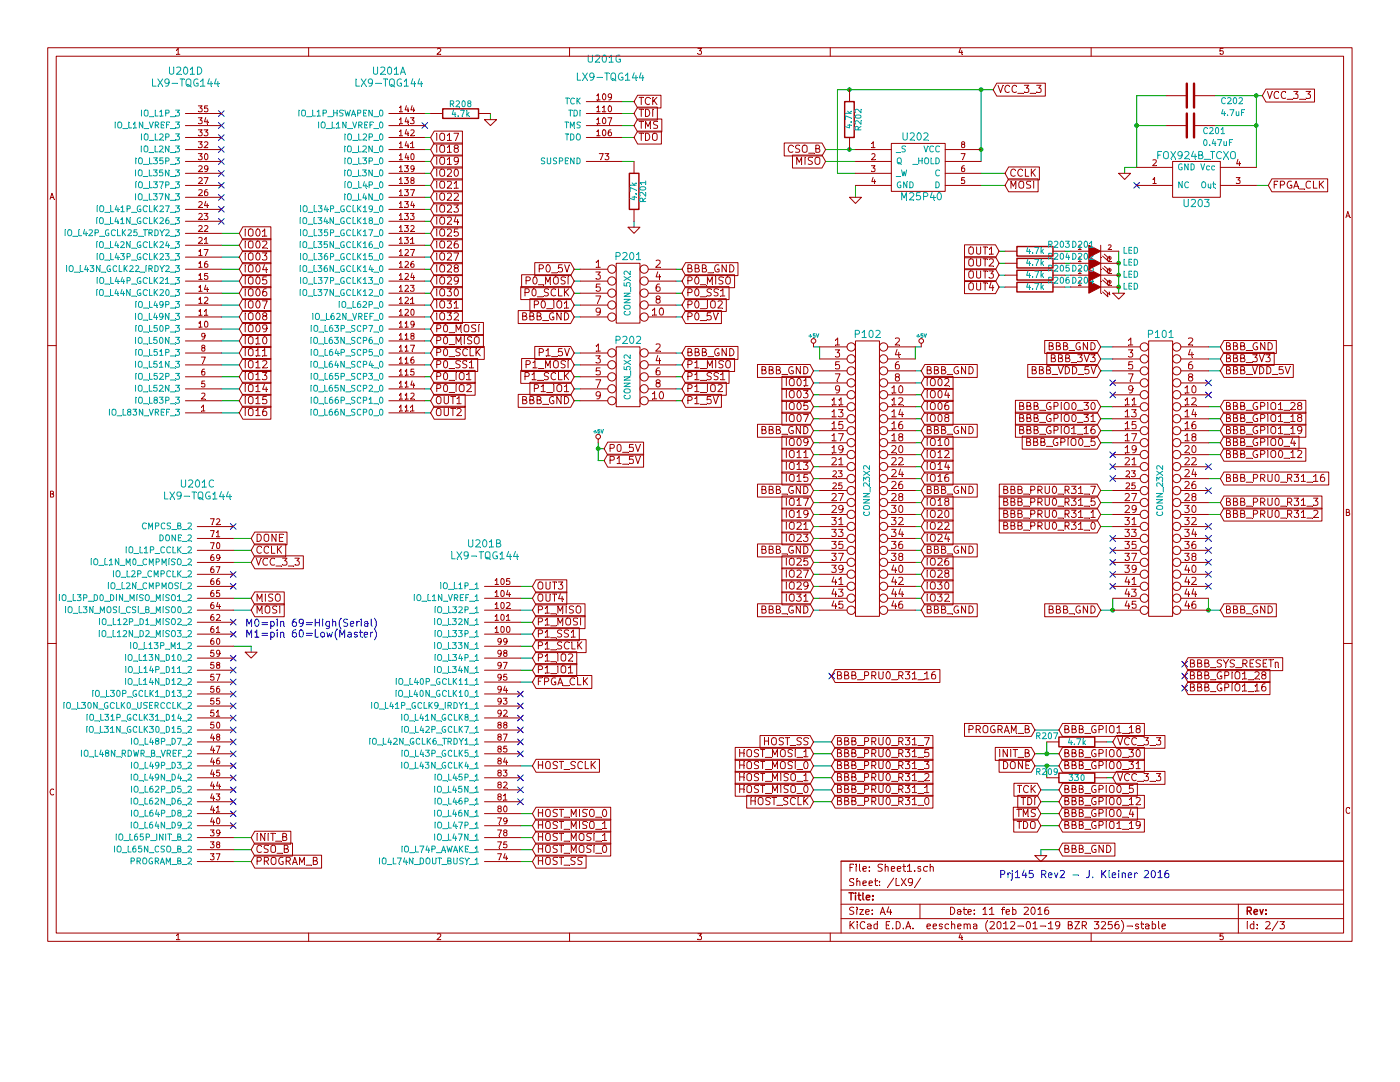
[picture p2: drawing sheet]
EESchema Schematic File Version 2  date 2/10/2016 8:51:20 PM
LIBS:power
LIBS:device
LIBS:transistors
LIBS:conn
LIBS:linear
LIBS:regul
LIBS:74xx
LIBS:cmos4000
LIBS:adc-dac
LIBS:memory
LIBS:xilinx
LIBS:special
LIBS:microcontrollers
LIBS:dsp
LIBS:microchip
LIBS:analog_switches
LIBS:motorola
LIBS:texas
LIBS:intel
LIBS:audio
LIBS:interface
LIBS:digital-audio
LIBS:philips
LIBS:display
LIBS:cypress
LIBS:siliconi
LIBS:opto
LIBS:atmel
LIBS:contrib
LIBS:valves
LIBS:main-cache
EELAYER 25  0
EELAYER END
$Descr A4 11700 8267
encoding utf-8
Sheet 2 3
Title ""
Date "11 feb 2016"
Rev ""
Comp ""
Comment1 ""
Comment2 ""
Comment3 ""
Comment4 ""
$EndDescr
Text Notes 8350 7350 0    60   ~ 0
Prj145 Rev2 - J. Kleiner 2016
Wire Wire Line
	4450 4900 4350 4900
Wire Wire Line
	4450 5100 4350 5100
Wire Wire Line
	3600 3450 3550 3450
Wire Wire Line
	3600 3250 3550 3250
Wire Wire Line
	3600 3050 3550 3050
Wire Wire Line
	3600 2850 3550 2850
Connection ~ 5000 3750
Wire Wire Line
	5000 3700 5000 3850
Wire Wire Line
	5000 3850 5050 3850
Wire Wire Line
	5700 2650 5650 2650
Wire Wire Line
	4800 2550 4850 2550
Wire Wire Line
	5700 2450 5650 2450
Wire Wire Line
	4800 2350 4850 2350
Wire Wire Line
	5700 2250 5650 2250
Wire Wire Line
	4850 3250 4800 3250
Wire Wire Line
	5700 3050 5650 3050
Wire Wire Line
	4800 3050 4850 3050
Wire Wire Line
	4800 3350 4850 3350
Wire Wire Line
	5700 2950 5650 2950
Wire Wire Line
	4800 2950 4850 2950
Wire Wire Line
	5650 3350 5700 3350
Wire Wire Line
	4800 3150 4850 3150
Wire Wire Line
	5700 3150 5650 3150
Wire Wire Line
	5700 3250 5650 3250
Wire Wire Line
	4800 2250 4850 2250
Wire Wire Line
	5700 2350 5650 2350
Wire Wire Line
	4800 2450 4850 2450
Wire Wire Line
	5700 2550 5650 2550
Wire Wire Line
	4800 2650 4850 2650
Wire Wire Line
	9300 6500 9250 6500
Wire Wire Line
	4100 950  4100 1000
Wire Wire Line
	9200 3000 9300 3000
Wire Wire Line
	10200 3800 10100 3800
Connection ~ 8750 6300
Wire Wire Line
	8750 6200 8750 6300
Wire Wire Line
	8400 2400 8350 2400
Wire Wire Line
	8950 2400 8900 2400
Wire Wire Line
	4450 5500 4350 5500
Wire Wire Line
	8400 2200 8350 2200
Wire Wire Line
	8950 2100 8900 2100
Wire Wire Line
	8950 2300 8900 2300
Connection ~ 9350 2200
Wire Wire Line
	4450 5300 4350 5300
Wire Wire Line
	10550 800  10150 800 
Connection ~ 10500 800 
Wire Wire Line
	9750 800  9500 800 
Wire Wire Line
	9500 800  9500 1400
Wire Wire Line
	2100 5450 2100 5400
Wire Wire Line
	2100 5400 1950 5400
Wire Wire Line
	3600 1150 3550 1150
Wire Wire Line
	2100 5000 1950 5000
Wire Wire Line
	8400 1450 8200 1450
Wire Wire Line
	7150 1350 6900 1350
Wire Wire Line
	6900 1250 7150 1250
Connection ~ 7100 1250
Connection ~ 8200 1250
Wire Wire Line
	8200 750  8200 1350
Wire Wire Line
	6950 6300 6800 6300
Wire Wire Line
	4450 6800 4350 6800
Wire Wire Line
	4450 7000 4350 7000
Wire Wire Line
	4450 7200 4350 7200
Wire Wire Line
	6950 6200 6800 6200
Wire Wire Line
	6950 6500 6800 6500
Wire Wire Line
	6800 6700 6950 6700
Wire Wire Line
	2100 4500 1950 4500
Wire Wire Line
	10200 3700 10100 3700
Wire Wire Line
	8850 6300 8650 6300
Wire Wire Line
	9300 3700 9200 3700
Wire Wire Line
	8700 7150 8700 7100
Wire Wire Line
	8700 7100 8850 7100
Wire Wire Line
	5300 1150 5200 1150
Wire Wire Line
	5300 950  5200 950 
Wire Wire Line
	8700 6900 8850 6900
Wire Wire Line
	8700 6700 8850 6700
Wire Wire Line
	10100 3600 10200 3600
Wire Wire Line
	10200 3500 10100 3500
Wire Wire Line
	10200 3400 10100 3400
Wire Wire Line
	10200 4000 10100 4000
Wire Wire Line
	9300 4200 9200 4200
Wire Wire Line
	10200 4300 10100 4300
Wire Wire Line
	9200 4400 9300 4400
Wire Wire Line
	2000 3350 1850 3350
Wire Wire Line
	2000 3150 1850 3150
Wire Wire Line
	2000 2950 1850 2950
Wire Wire Line
	2000 2750 1850 2750
Wire Wire Line
	2000 2550 1850 2550
Wire Wire Line
	2000 2350 1850 2350
Wire Wire Line
	2000 2150 1850 2150
Wire Wire Line
	2000 1950 1850 1950
Wire Wire Line
	7650 4600 7700 4600
Wire Wire Line
	7700 4400 7650 4400
Wire Wire Line
	7700 4000 7650 4000
Wire Wire Line
	7700 3800 7650 3800
Wire Wire Line
	7650 3600 7700 3600
Wire Wire Line
	7650 3400 7700 3400
Wire Wire Line
	6850 4600 6800 4600
Wire Wire Line
	6850 4400 6800 4400
Wire Wire Line
	6850 4000 6800 4000
Wire Wire Line
	6800 3800 6850 3800
Wire Wire Line
	6800 3600 6850 3600
Wire Wire Line
	6800 3400 6850 3400
Wire Wire Line
	6850 3300 6800 3300
Wire Wire Line
	6800 3200 6850 3200
Wire Wire Line
	10100 5000 10100 5100
Wire Wire Line
	6800 3100 6850 3100
Wire Wire Line
	7650 3000 7650 2900
Wire Wire Line
	7650 2900 7700 2900
Wire Wire Line
	10200 2900 10100 2900
Connection ~ 10100 5100
Connection ~ 9300 5100
Wire Wire Line
	7700 4300 7650 4300
Wire Wire Line
	6800 4300 6850 4300
Wire Wire Line
	7650 4800 7700 4800
Wire Wire Line
	7650 4900 7700 4900
Wire Wire Line
	7650 5000 7700 5000
Wire Wire Line
	6850 5100 6800 5100
Wire Wire Line
	10200 3100 10100 3100
Wire Wire Line
	9300 3100 9200 3100
Wire Wire Line
	7700 5100 7650 5100
Wire Wire Line
	6800 5000 6850 5000
Wire Wire Line
	6800 4900 6850 4900
Wire Wire Line
	6800 4800 6850 4800
Wire Wire Line
	6800 4200 6850 4200
Wire Wire Line
	7700 4200 7650 4200
Wire Wire Line
	9200 2900 9300 2900
Wire Wire Line
	6800 2900 6850 2900
Wire Wire Line
	6850 2900 6850 3000
Wire Wire Line
	7650 3100 7700 3100
Wire Wire Line
	10100 5100 10200 5100
Wire Wire Line
	9300 5000 9300 5100
Wire Wire Line
	9300 5100 9200 5100
Wire Wire Line
	7700 3200 7650 3200
Wire Wire Line
	7700 3300 7650 3300
Wire Wire Line
	6800 3500 6850 3500
Wire Wire Line
	6850 3700 6800 3700
Wire Wire Line
	6800 3900 6850 3900
Wire Wire Line
	6800 4100 6850 4100
Wire Wire Line
	6850 4500 6800 4500
Wire Wire Line
	6850 4700 6800 4700
Wire Wire Line
	7650 3500 7700 3500
Wire Wire Line
	7650 3700 7700 3700
Wire Wire Line
	7700 3900 7650 3900
Wire Wire Line
	7650 4100 7700 4100
Wire Wire Line
	7650 4500 7700 4500
Wire Wire Line
	7650 4700 7700 4700
Wire Wire Line
	2000 2050 1850 2050
Wire Wire Line
	2000 2250 1850 2250
Wire Wire Line
	2000 2450 1850 2450
Wire Wire Line
	2000 2650 1850 2650
Wire Wire Line
	2000 2850 1850 2850
Wire Wire Line
	2000 3050 1850 3050
Wire Wire Line
	2000 3250 1850 3250
Wire Wire Line
	2000 3450 1850 3450
Wire Wire Line
	9300 4300 9200 4300
Wire Wire Line
	10200 4200 10100 4200
Wire Wire Line
	9300 4100 9200 4100
Wire Wire Line
	9300 3400 9200 3400
Wire Wire Line
	9300 3500 9200 3500
Wire Wire Line
	9300 3600 9200 3600
Wire Wire Line
	8850 6600 8700 6600
Wire Wire Line
	8850 6800 8700 6800
Wire Wire Line
	5300 850  5200 850 
Wire Wire Line
	5300 1050 5200 1050
Wire Wire Line
	5300 1350 5200 1350
Wire Wire Line
	5300 1850 5300 1900
Wire Wire Line
	8850 6100 8650 6100
Wire Wire Line
	8850 6400 8650 6400
Wire Wire Line
	2100 7200 1950 7200
Wire Wire Line
	2100 7000 1950 7000
Wire Wire Line
	6950 6600 6800 6600
Wire Wire Line
	6950 6400 6800 6400
Wire Wire Line
	4450 7100 4350 7100
Wire Wire Line
	4450 6900 4350 6900
Wire Wire Line
	7150 1550 7150 1650
Connection ~ 8200 750 
Wire Wire Line
	2100 7100 1950 7100
Wire Wire Line
	7150 1450 7000 1450
Wire Wire Line
	7000 1450 7000 750 
Wire Wire Line
	7000 750  8300 750 
Connection ~ 7100 750 
Wire Wire Line
	8400 1550 8200 1550
Wire Wire Line
	2100 4600 1950 4600
Wire Wire Line
	2100 5100 1950 5100
Wire Wire Line
	3600 2450 3550 2450
Wire Wire Line
	3600 2350 3550 2350
Wire Wire Line
	3600 2150 3550 2150
Wire Wire Line
	3600 1950 3550 1950
Wire Wire Line
	3600 1750 3550 1750
Wire Wire Line
	3600 1550 3550 1550
Wire Wire Line
	3600 1350 3550 1350
Wire Wire Line
	3600 1250 3550 1250
Wire Wire Line
	3600 1450 3550 1450
Wire Wire Line
	3600 1650 3550 1650
Wire Wire Line
	3600 1850 3550 1850
Wire Wire Line
	3600 2050 3550 2050
Wire Wire Line
	3600 2250 3550 2250
Wire Wire Line
	3600 2650 3550 2650
Wire Wire Line
	3600 2550 3550 2550
Wire Wire Line
	4450 6400 4350 6400
Wire Wire Line
	2100 4700 1950 4700
Wire Wire Line
	9400 1450 9400 1400
Wire Wire Line
	9400 1400 9500 1400
Wire Wire Line
	10600 1550 10500 1550
Wire Wire Line
	4450 5700 4350 5700
Wire Wire Line
	9750 1050 9500 1050
Connection ~ 9500 1050
Wire Wire Line
	10150 1050 10500 1050
Connection ~ 10500 1050
Wire Wire Line
	10500 1400 10500 800 
Wire Wire Line
	4450 5200 4350 5200
Wire Wire Line
	4450 5400 4350 5400
Connection ~ 9350 2300
Wire Wire Line
	8950 2200 8900 2200
Wire Wire Line
	8400 2300 8350 2300
Wire Wire Line
	8400 2100 8350 2100
Wire Wire Line
	9350 2450 9350 2100
Connection ~ 9350 2400
Wire Wire Line
	9300 6200 9250 6200
Wire Wire Line
	10200 3000 10100 3000
Wire Wire Line
	3550 950  3600 950 
Wire Wire Line
	8750 6500 8750 6400
Connection ~ 8750 6400
Wire Wire Line
	5000 3750 5050 3750
Wire Wire Line
	3600 2750 3550 2750
Wire Wire Line
	3600 2950 3550 2950
Wire Wire Line
	3600 3150 3550 3150
Wire Wire Line
	3600 3350 3550 3350
Wire Wire Line
	4450 5600 4350 5600
Wire Wire Line
	4450 5000 4350 5000
Text GLabel 4450 5500 2    60   Input ~ 0
P1_IO2
Text GLabel 4450 5600 2    60   Input ~ 0
P1_IO1
Text GLabel 4450 5300 2    60   Input ~ 0
P1_SS1
Text GLabel 4450 5400 2    60   Input ~ 0
P1_SCLK
Text GLabel 4450 5200 2    60   Input ~ 0
P1_MOSI
Text GLabel 4450 5100 2    60   Input ~ 0
P1_MISO
Text GLabel 3600 3250 2    60   Input ~ 0
P0_IO2
Text GLabel 3600 3150 2    60   Input ~ 0
P0_IO1
Text GLabel 3600 3050 2    60   Input ~ 0
P0_SS1
Text GLabel 3600 2950 2    60   Input ~ 0
P0_SCLK
Text GLabel 3600 2850 2    60   Input ~ 0
P0_MISO
Text GLabel 3600 2750 2    60   Input ~ 0
P0_MOSI
Text GLabel 5050 3850 2    60   Input ~ 0
P1_5V
Text GLabel 5050 3750 2    60   Input ~ 0
P0_5V
$Comp
L +5V #PWR01
U 1 1
P 5000 3700
F 0 "#PWR01" H 5000 3790 20  0001 C CNN
F 1 "+5V" H 5000 3790 30  0000 C CNN
	1    5000 3700
	1    0    0    -1  
$EndComp
$Comp
L CONN_5X2 P202
U 1 1
P 5250 3150
F 0 "P202" H 5250 3450 60  0000 C CNN
F 1 "CONN_5X2" V 5250 3150 50  0000 C CNN
	1    5250 3150
	1    0    0    -1  
$EndComp
Text GLabel 5700 2950 2    60   Input ~ 0
BBB_GND
$Comp
L CONN_5X2 P201
U 1 1
P 5250 2450
F 0 "P201" H 5250 2750 60  0000 C CNN
F 1 "CONN_5X2" V 5250 2450 50  0000 C CNN
	1    5250 2450
	1    0    0    -1  
$EndComp
Text GLabel 5700 2250 2    60   Input ~ 0
BBB_GND
Text GLabel 4800 2350 0    60   Input ~ 0
P0_MOSI
Text GLabel 5700 2350 2    60   Input ~ 0
P0_MISO
Text GLabel 4800 2450 0    60   Input ~ 0
P0_SCLK
Text GLabel 5700 2450 2    60   Input ~ 0
P0_SS1
Text GLabel 4800 2550 0    60   Input ~ 0
P0_IO1
Text GLabel 5700 2550 2    60   Input ~ 0
P0_IO2
Text GLabel 4800 2650 0    60   Input ~ 0
BBB_GND
Text GLabel 4800 2250 0    60   Input ~ 0
P0_5V
Text GLabel 5700 2650 2    60   Input ~ 0
P0_5V
Text GLabel 5700 3350 2    60   Input ~ 0
P1_5V
Text GLabel 4800 2950 0    60   Input ~ 0
P1_5V
Text GLabel 4800 3350 0    60   Input ~ 0
BBB_GND
Text GLabel 4800 3050 0    60   Input ~ 0
P1_MOSI
Text GLabel 4800 3150 0    60   Input ~ 0
P1_SCLK
Text GLabel 4800 3250 0    60   Input ~ 0
P1_IO1
Text GLabel 5700 3050 2    60   Input ~ 0
P1_MISO
Text GLabel 5700 3150 2    60   Input ~ 0
P1_SS1
Text GLabel 5700 3250 2    60   Input ~ 0
P1_IO2
Text GLabel 9300 6500 2    60   Input ~ 0
VCC_3_3
$Comp
L R R209
U 1 1
P 9000 6500
F 0 "R209" V 9050 6750 50  0000 C CNN
F 1 "330" V 9000 6500 50  0000 C CNN
	1    9000 6500
	0    -1   -1   0   
$EndComp
NoConn ~ 9900 5550
$Comp
L M25P40 U202
U 1 1
P 7150 1250
F 0 "U202" H 7650 1350 60  0000 C CNN
F 1 "M25P40" H 7700 850 60  0000 C CNN
	1    7150 1250
	1    0    0    -1  
$EndComp
NoConn ~ 10100 3300
NoConn ~ 4350 6700
NoConn ~ 4350 6600
NoConn ~ 4350 6500
NoConn ~ 4350 6300
NoConn ~ 4350 6200
NoConn ~ 4350 6100
NoConn ~ 4350 6000
NoConn ~ 4350 5900
NoConn ~ 4350 5800
NoConn ~ 3550 1050
NoConn ~ 1950 6900
NoConn ~ 1950 6800
NoConn ~ 1950 6700
NoConn ~ 1950 6600
NoConn ~ 1950 6500
NoConn ~ 1950 6400
NoConn ~ 1950 6300
NoConn ~ 1950 6200
NoConn ~ 1950 6100
NoConn ~ 1950 6000
NoConn ~ 1950 5900
NoConn ~ 1950 5800
NoConn ~ 1950 5700
NoConn ~ 1950 5600
NoConn ~ 1950 5500
NoConn ~ 1950 5300
NoConn ~ 1950 5200
NoConn ~ 1950 4900
NoConn ~ 1950 4800
NoConn ~ 1950 4400
NoConn ~ 1850 1850
NoConn ~ 1850 1750
NoConn ~ 1850 1650
NoConn ~ 1850 1550
NoConn ~ 1850 1450
NoConn ~ 1850 1350
NoConn ~ 1850 1250
NoConn ~ 1850 1150
NoConn ~ 1850 1050
NoConn ~ 1850 950 
NoConn ~ 6950 5650
$Comp
L GND #PWR02
U 1 1
P 4100 1000
F 0 "#PWR02" H 4100 1000 30  0001 C CNN
F 1 "GND" H 4100 930 30  0001 C CNN
	1    4100 1000
	1    0    0    -1  
$EndComp
$Comp
L R R208
U 1 1
P 3850 950
F 0 "R208" V 3930 950 50  0000 C CNN
F 1 "4.7k" V 3850 950 50  0000 C CNN
	1    3850 950 
	0    -1   -1   0   
$EndComp
Text GLabel 10200 3000 2    60   Input ~ 0
BBB_3V3
Text GLabel 9200 3000 0    60   Input ~ 0
BBB_3V3
$Comp
L +5V #PWR03
U 1 1
P 7700 2900
F 0 "#PWR03" H 7700 2990 20  0001 C CNN
F 1 "+5V" H 7700 2990 30  0000 C CNN
	1    7700 2900
	1    0    0    -1  
$EndComp
$Comp
L +5V #PWR04
U 1 1
P 6800 2900
F 0 "#PWR04" H 6800 2990 20  0001 C CNN
F 1 "+5V" H 6800 2990 30  0000 C CNN
	1    6800 2900
	1    0    0    -1  
$EndComp
Text GLabel 8850 6700 2    60   Input ~ 0
BBB_GPIO0_12
Text GLabel 10200 3800 2    60   Input ~ 0
BBB_GPIO0_12
Text GLabel 9300 6200 2    60   Input ~ 0
VCC_3_3
$Comp
L R R207
U 1 1
P 9000 6200
F 0 "R207" V 9050 6450 50  0000 C CNN
F 1 "4.7k" V 9000 6200 50  0000 C CNN
	1    9000 6200
	0    -1   -1   0   
$EndComp
NoConn ~ 9900 5650
NoConn ~ 9900 5750
$Comp
L R R206
U 1 1
P 8650 2400
F 0 "R206" V 8600 2600 50  0000 C CNN
F 1 "4.7k" V 8650 2400 50  0000 C CNN
	1    8650 2400
	0    1    1    0   
$EndComp
$Comp
L LED D204
U 1 1
P 9150 2400
F 0 "D204" H 9050 2450 50  0000 C CNN
F 1 "LED" H 9450 2400 50  0000 C CNN
	1    9150 2400
	1    0    0    -1  
$EndComp
Text GLabel 8350 2400 0    60   Input ~ 0
OUT4
Text GLabel 4450 5000 2    60   Input ~ 0
OUT4
Text GLabel 3600 3350 2    60   Input ~ 0
OUT1
Text GLabel 3600 3450 2    60   Input ~ 0
OUT2
Text GLabel 4450 4900 2    60   Input ~ 0
OUT3
$Comp
L GND #PWR05
U 1 1
P 9350 2450
F 0 "#PWR05" H 9350 2450 30  0001 C CNN
F 1 "GND" H 9350 2380 30  0001 C CNN
	1    9350 2450
	1    0    0    -1  
$EndComp
$Comp
L LED D203
U 1 1
P 9150 2300
F 0 "D203" H 9050 2350 50  0000 C CNN
F 1 "LED" H 9450 2300 50  0000 C CNN
	1    9150 2300
	1    0    0    -1  
$EndComp
$Comp
L LED D202
U 1 1
P 9150 2200
F 0 "D202" H 9050 2250 50  0000 C CNN
F 1 "LED" H 9450 2200 50  0000 C CNN
	1    9150 2200
	1    0    0    -1  
$EndComp
$Comp
L R R205
U 1 1
P 8650 2300
F 0 "R205" V 8600 2500 50  0000 C CNN
F 1 "4.7k" V 8650 2300 50  0000 C CNN
	1    8650 2300
	0    1    1    0   
$EndComp
$Comp
L R R204
U 1 1
P 8650 2200
F 0 "R204" V 8600 2400 50  0000 C CNN
F 1 "4.7k" V 8650 2200 50  0000 C CNN
	1    8650 2200
	0    1    1    0   
$EndComp
Text GLabel 8350 2300 0    60   Input ~ 0
OUT3
Text GLabel 8350 2200 0    60   Input ~ 0
OUT2
Text GLabel 8350 2100 0    60   Input ~ 0
OUT1
$Comp
L LED D201
U 1 1
P 9150 2100
F 0 "D201" H 9050 2150 50  0000 C CNN
F 1 "LED" H 9450 2100 50  0000 C CNN
	1    9150 2100
	1    0    0    -1  
$EndComp
$Comp
L R R203
U 1 1
P 8650 2100
F 0 "R203" V 8600 2300 50  0000 C CNN
F 1 "4.7k" V 8650 2100 50  0000 C CNN
	1    8650 2100
	0    1    1    0   
$EndComp
$Comp
L GND #PWR06
U 1 1
P 9400 1450
F 0 "#PWR06" H 9400 1450 30  0001 C CNN
F 1 "GND" H 9400 1380 30  0001 C CNN
	1    9400 1450
	1    0    0    -1  
$EndComp
$Comp
L GND #PWR07
U 1 1
P 7150 1650
F 0 "#PWR07" H 7150 1650 30  0001 C CNN
F 1 "GND" H 7150 1580 30  0001 C CNN
	1    7150 1650
	1    0    0    -1  
$EndComp
Text GLabel 4450 5700 2    60   Input ~ 0
FPGA_CLK
Text GLabel 10550 800  2    60   Input ~ 0
VCC_3_3
Text GLabel 10600 1550 2    60   Input ~ 0
FPGA_CLK
$Comp
L C C201
U 1 1
P 9950 1050
F 0 "C201" V 10000 1150 50  0000 L CNN
F 1 "0.47uF" V 10100 1150 50  0000 L CNN
	1    9950 1050
	0    1    1    0   
$EndComp
$Comp
L C C202
U 1 1
P 9950 800
F 0 "C202" V 10000 1050 50  0000 L CNN
F 1 "4.7uF" V 10100 1050 50  0000 L CNN
	1    9950 800 
	0    1    1    0   
$EndComp
NoConn ~ 9500 1550
$Comp
L FOX924B_TCXO U203
U 1 1
P 9500 1650
F 0 "U203" H 10000 1700 60  0000 C CNN
F 1 "FOX924B_TCXO" H 10000 1300 60  0000 C CNN
	1    9500 1650
	1    0    0    1   
$EndComp
Text Notes 2050 5250 0    60   ~ 0
M0=pin 69=High(Serial)\nM1=pin 60=Low(Master)
Text GLabel 2100 4700 2    60   Input ~ 0
VCC_3_3
$Comp
L GND #PWR08
U 1 1
P 2100 5450
F 0 "#PWR08" H 2100 5450 30  0001 C CNN
F 1 "GND" H 2100 5380 30  0001 C CNN
	1    2100 5450
	1    0    0    -1  
$EndComp
Text GLabel 8850 6600 2    60   Input ~ 0
BBB_GPIO0_5
Text GLabel 8850 6800 2    60   Input ~ 0
BBB_GPIO0_4
Text GLabel 2100 5000 2    60   Input ~ 0
MISO
Text GLabel 2100 5100 2    60   Input ~ 0
MOSI
Text GLabel 2100 4600 2    60   Input ~ 0
CCLK
Text GLabel 8400 1450 2    60   Input ~ 0
CCLK
Text GLabel 8400 1550 2    60   Input ~ 0
MOSI
Text GLabel 6900 1350 0    60   Input ~ 0
MISO
Text GLabel 2100 7100 2    60   Input ~ 0
CSO_B
Text GLabel 6900 1250 0    60   Input ~ 0
CSO_B
$Comp
L R R202
U 1 1
P 7100 1000
F 0 "R202" V 7180 1000 50  0000 C CNN
F 1 "4.7k" V 7100 1000 50  0000 C CNN
	1    7100 1000
	1    0    0    -1  
$EndComp
Text GLabel 8300 750  2    60   Input ~ 0
VCC_3_3
NoConn ~ 10100 3200
NoConn ~ 9300 3200
Text GLabel 4450 6400 2    60   Input ~ 0
HOST_SCLK
Text GLabel 4450 7200 2    60   Input ~ 0
HOST_SS
Text GLabel 4450 6900 2    60   Input ~ 0
HOST_MISO_1
Text GLabel 4450 6800 2    60   Input ~ 0
HOST_MISO_0
Text GLabel 4450 7000 2    60   Input ~ 0
HOST_MOSI_1
Text GLabel 4450 7100 2    60   Input ~ 0
HOST_MOSI_0
Text GLabel 6800 6700 0    60   Input ~ 0
HOST_SCLK
Text GLabel 6800 6200 0    60   Input ~ 0
HOST_SS
Text GLabel 6800 6400 0    60   Input ~ 0
HOST_MOSI_0
Text GLabel 6800 6300 0    60   Input ~ 0
HOST_MOSI_1
Text GLabel 6800 6500 0    60   Input ~ 0
HOST_MISO_1
Text GLabel 6800 6600 0    60   Input ~ 0
HOST_MISO_0
Text GLabel 6950 6700 2    60   Input ~ 0
BBB_PRU0_R31_0
Text GLabel 6950 6500 2    60   Input ~ 0
BBB_PRU0_R31_2
Text GLabel 6950 6600 2    60   Input ~ 0
BBB_PRU0_R31_1
Text GLabel 6950 6400 2    60   Input ~ 0
BBB_PRU0_R31_3
Text GLabel 6950 6300 2    60   Input ~ 0
BBB_PRU0_R31_5
Text GLabel 6950 6200 2    60   Input ~ 0
BBB_PRU0_R31_7
Text GLabel 6950 5650 2    60   Input ~ 0
BBB_PRU0_R31_16
Text GLabel 2100 7000 2    60   Input ~ 0
INIT_B
Text GLabel 2100 4500 2    60   Input ~ 0
DONE
$Comp
L LX9-TQG144 U201
U 3 1
P 1950 4400
F 0 "U201" H 1650 4750 60  0000 C CNN
F 1 "LX9-TQG144" H 1650 4650 60  0000 C CNN
	3    1950 4400
	1    0    0    -1  
$EndComp
Text GLabel 2100 7200 2    60   Input ~ 0
PROGRAM_B
Text GLabel 10200 3700 2    60   Input ~ 0
BBB_GPIO0_4
Text GLabel 9200 3700 0    60   Input ~ 0
BBB_GPIO0_5
Text GLabel 8850 6300 2    60   Input ~ 0
BBB_GPIO0_30
Text GLabel 8850 6400 2    60   Input ~ 0
BBB_GPIO0_31
Text GLabel 8650 6400 0    60   Input ~ 0
DONE
Text GLabel 8650 6300 0    60   Input ~ 0
INIT_B
Text GLabel 8650 6100 0    60   Input ~ 0
PROGRAM_B
$Comp
L R R201
U 1 1
P 5300 1600
F 0 "R201" V 5380 1600 50  0000 C CNN
F 1 "4.7k" V 5300 1600 50  0000 C CNN
	1    5300 1600
	1    0    0    -1  
$EndComp
$Comp
L GND #PWR09
U 1 1
P 8700 7150
F 0 "#PWR09" H 8700 7150 30  0001 C CNN
F 1 "GND" H 8700 7080 30  0001 C CNN
	1    8700 7150
	1    0    0    -1  
$EndComp
Text GLabel 8850 7100 2    60   Input ~ 0
BBB_GND
$Comp
L GND #PWR010
U 1 1
P 5300 1900
F 0 "#PWR010" H 5300 1900 30  0001 C CNN
F 1 "GND" H 5300 1830 30  0001 C CNN
	1    5300 1900
	1    0    0    -1  
$EndComp
Text GLabel 5300 1150 2    60   Input ~ 0
TDO
Text GLabel 5300 1050 2    60   Input ~ 0
TMS
Text GLabel 5300 950  2    60   Input ~ 0
TDI
Text GLabel 5300 850  2    60   Input ~ 0
TCK
$Comp
L LX9-TQG144 U?
U 7 1
P 5200 850
AR Path="/564D9C70" Ref="U?"  Part="7" 
AR Path="/564D9FF3/564DA811" Ref="U?"  Part="7" 
AR Path="/564DA84E/564E715A" Ref="U201"  Part="7" 
F 0 "U201" H 5050 1200 60  0000 C CNN
F 1 "LX9-TQG144" H 5100 1050 60  0000 C CNN
	7    5200 850 
	1    0    0    -1  
$EndComp
Text GLabel 9900 5750 2    60   Input ~ 0
BBB_GPIO1_16
Text GLabel 9900 5650 2    60   Input ~ 0
BBB_GPIO1_28
Text GLabel 8850 6100 2    60   Input ~ 0
BBB_GPIO1_18
Text GLabel 8700 6900 0    60   Input ~ 0
TDO
Text GLabel 8700 6800 0    60   Input ~ 0
TMS
Text GLabel 8700 6700 0    60   Input ~ 0
TDI
Text GLabel 8700 6600 0    60   Input ~ 0
TCK
Text GLabel 8850 6900 2    60   Input ~ 0
BBB_GPIO1_19
Text GLabel 10200 3600 2    60   Input ~ 0
BBB_GPIO1_19
Text GLabel 9200 3600 0    60   Input ~ 0
BBB_GPIO1_16
Text GLabel 10200 3500 2    60   Input ~ 0
BBB_GPIO1_18
Text GLabel 9200 3500 0    60   Input ~ 0
BBB_GPIO0_31
Text GLabel 10200 3400 2    60   Input ~ 0
BBB_GPIO1_28
Text GLabel 9200 3400 0    60   Input ~ 0
BBB_GPIO0_30
Text GLabel 10200 4000 2    60   Input ~ 0
BBB_PRU0_R31_16
NoConn ~ 10100 4100
Text GLabel 9200 4300 0    60   Input ~ 0
BBB_PRU0_R31_1
Text GLabel 9200 4100 0    60   Input ~ 0
BBB_PRU0_R31_7
Text GLabel 9200 4200 0    60   Input ~ 0
BBB_PRU0_R31_5
Text GLabel 10200 4200 2    60   Input ~ 0
BBB_PRU0_R31_3
Text GLabel 10200 4300 2    60   Input ~ 0
BBB_PRU0_R31_2
Text GLabel 9200 4400 0    60   Input ~ 0
BBB_PRU0_R31_0
Text GLabel 3600 2650 2    60   Input ~ 0
IO32
Text GLabel 3600 2550 2    60   Input ~ 0
IO31
Text GLabel 3600 2450 2    60   Input ~ 0
IO30
Text GLabel 3600 2350 2    60   Input ~ 0
IO29
Text GLabel 3600 2250 2    60   Input ~ 0
IO28
Text GLabel 3600 2150 2    60   Input ~ 0
IO27
Text GLabel 3600 2050 2    60   Input ~ 0
IO26
Text GLabel 3600 1950 2    60   Input ~ 0
IO25
Text GLabel 3600 1850 2    60   Input ~ 0
IO24
Text GLabel 3600 1750 2    60   Input ~ 0
IO23
Text GLabel 3600 1650 2    60   Input ~ 0
IO22
Text GLabel 3600 1550 2    60   Input ~ 0
IO21
Text GLabel 3600 1450 2    60   Input ~ 0
IO20
Text GLabel 3600 1350 2    60   Input ~ 0
IO19
Text GLabel 3600 1250 2    60   Input ~ 0
IO18
Text GLabel 3600 1150 2    60   Input ~ 0
IO17
Text GLabel 2000 3450 2    60   Input ~ 0
IO16
Text GLabel 2000 3350 2    60   Input ~ 0
IO15
Text GLabel 2000 3250 2    60   Input ~ 0
IO14
Text GLabel 2000 3150 2    60   Input ~ 0
IO13
Text GLabel 2000 3050 2    60   Input ~ 0
IO12
Text GLabel 2000 2950 2    60   Input ~ 0
IO11
Text GLabel 2000 2850 2    60   Input ~ 0
IO10
Text GLabel 2000 2750 2    60   Input ~ 0
IO09
Text GLabel 2000 2650 2    60   Input ~ 0
IO08
Text GLabel 2000 2550 2    60   Input ~ 0
IO07
Text GLabel 2000 2450 2    60   Input ~ 0
IO06
Text GLabel 2000 2350 2    60   Input ~ 0
IO05
Text GLabel 2000 2250 2    60   Input ~ 0
IO04
Text GLabel 2000 2150 2    60   Input ~ 0
IO03
Text GLabel 2000 2050 2    60   Input ~ 0
IO02
Text GLabel 2000 1950 2    60   Input ~ 0
IO01
Text GLabel 7700 5000 2    60   Input ~ 0
IO32
Text GLabel 7700 4900 2    60   Input ~ 0
IO30
Text GLabel 7700 4800 2    60   Input ~ 0
IO28
Text GLabel 7700 4700 2    60   Input ~ 0
IO26
Text GLabel 6800 5000 0    60   Input ~ 0
IO31
Text GLabel 6800 4900 0    60   Input ~ 0
IO29
Text GLabel 6800 4800 0    60   Input ~ 0
IO27
Text GLabel 6800 4700 0    60   Input ~ 0
IO25
Text GLabel 7700 4600 2    60   Input ~ 0
BBB_GND
Text GLabel 6800 4600 0    60   Input ~ 0
BBB_GND
Text GLabel 7700 4500 2    60   Input ~ 0
IO24
Text GLabel 7700 4400 2    60   Input ~ 0
IO22
Text GLabel 7700 4300 2    60   Input ~ 0
IO20
Text GLabel 7700 4200 2    60   Input ~ 0
IO18
Text GLabel 6800 4500 0    60   Input ~ 0
IO23
Text GLabel 6800 4400 0    60   Input ~ 0
IO21
Text GLabel 6800 4300 0    60   Input ~ 0
IO19
Text GLabel 6800 4200 0    60   Input ~ 0
IO17
Text GLabel 7700 4100 2    60   Input ~ 0
BBB_GND
Text GLabel 6800 4100 0    60   Input ~ 0
BBB_GND
Text GLabel 7700 4000 2    60   Input ~ 0
IO16
Text GLabel 7700 3900 2    60   Input ~ 0
IO14
Text GLabel 6800 4000 0    60   Input ~ 0
IO15
Text GLabel 6800 3900 0    60   Input ~ 0
IO13
Text GLabel 7700 3600 2    60   Input ~ 0
BBB_GND
Text GLabel 6800 3600 0    60   Input ~ 0
BBB_GND
Text GLabel 7700 5100 2    60   Input ~ 0
BBB_GND
Text GLabel 6800 5100 0    60   Input ~ 0
BBB_GND
Text GLabel 7700 3800 2    60   Input ~ 0
IO12
Text GLabel 7700 3700 2    60   Input ~ 0
IO10
Text GLabel 7700 3500 2    60   Input ~ 0
IO08
Text GLabel 7700 3400 2    60   Input ~ 0
IO06
Text GLabel 6800 3800 0    60   Input ~ 0
IO11
Text GLabel 6800 3700 0    60   Input ~ 0
IO09
Text GLabel 6800 3500 0    60   Input ~ 0
IO07
Text GLabel 6800 3400 0    60   Input ~ 0
IO05
Text GLabel 7700 3300 2    60   Input ~ 0
IO04
Text GLabel 6800 3300 0    60   Input ~ 0
IO03
Text GLabel 7700 3200 2    60   Input ~ 0
IO02
Text GLabel 6800 3200 0    60   Input ~ 0
IO01
Text GLabel 10200 5100 2    60   Input ~ 0
BBB_GND
$Comp
L CONN_23X2 P102
U 1 1
P 7250 4100
F 0 "P102" H 7250 5400 60  0000 C CNN
F 1 "CONN_23X2" V 7250 4100 50  0000 C CNN
	1    7250 4100
	1    0    0    -1  
$EndComp
Text GLabel 6800 3100 0    60   Input ~ 0
BBB_GND
Text GLabel 7700 3100 2    60   Input ~ 0
BBB_GND
Text GLabel 9200 5100 0    60   Input ~ 0
BBB_GND
Text GLabel 9200 2900 0    60   Input ~ 0
BBB_GND
Text GLabel 10200 3100 2    60   Input ~ 0
BBB_VDD_5V
Text GLabel 9200 3100 0    60   Input ~ 0
BBB_VDD_5V
NoConn ~ 9300 4900
NoConn ~ 9300 4800
NoConn ~ 9300 4700
NoConn ~ 9300 4600
NoConn ~ 9300 4500
NoConn ~ 10100 4400
NoConn ~ 10100 4500
NoConn ~ 10100 4600
NoConn ~ 10100 4700
NoConn ~ 10100 4800
NoConn ~ 10100 4900
$Comp
L CONN_23X2 P101
U 1 1
P 9700 4100
F 0 "P101" H 9700 5400 60  0000 C CNN
F 1 "CONN_23X2" V 9700 4100 50  0000 C CNN
	1    9700 4100
	1    0    0    -1  
$EndComp
NoConn ~ 9300 3800
NoConn ~ 9300 3900
NoConn ~ 9300 4000
NoConn ~ 10100 3900
NoConn ~ 9300 3300
Text GLabel 9900 5550 2    60   Input ~ 0
BBB_SYS_RESETn
Text GLabel 10200 2900 2    60   Input ~ 0
BBB_GND
$Comp
L LX9-TQG144 U?
U 1 1
P 3550 950
AR Path="/564D9C0C" Ref="U?"  Part="1" 
AR Path="/564DA84E/564DA892" Ref="U201"  Part="1" 
F 0 "U201" H 3250 1300 60  0000 C CNN
F 1 "LX9-TQG144" H 3250 1200 60  0000 C CNN
	1    3550 950 
	1    0    0    -1  
$EndComp
$Comp
L LX9-TQG144 U?
U 2 1
P 4350 4900
AR Path="/564D9C28" Ref="U?"  Part="2" 
AR Path="/564DA84E/564DA891" Ref="U201"  Part="2" 
F 0 "U201" H 4050 5250 60  0000 C CNN
F 1 "LX9-TQG144" H 4050 5150 60  0000 C CNN
	2    4350 4900
	1    0    0    -1  
$EndComp
$Comp
L LX9-TQG144 U?
U 4 1
P 1850 950
AR Path="/564D9C45" Ref="U?"  Part="4" 
AR Path="/564DA84E/564DA88F" Ref="U201"  Part="4" 
F 0 "U201" H 1550 1300 60  0000 C CNN
F 1 "LX9-TQG144" H 1550 1200 60  0000 C CNN
	4    1850 950 
	1    0    0    -1  
$EndComp
$EndSCHEMATC
